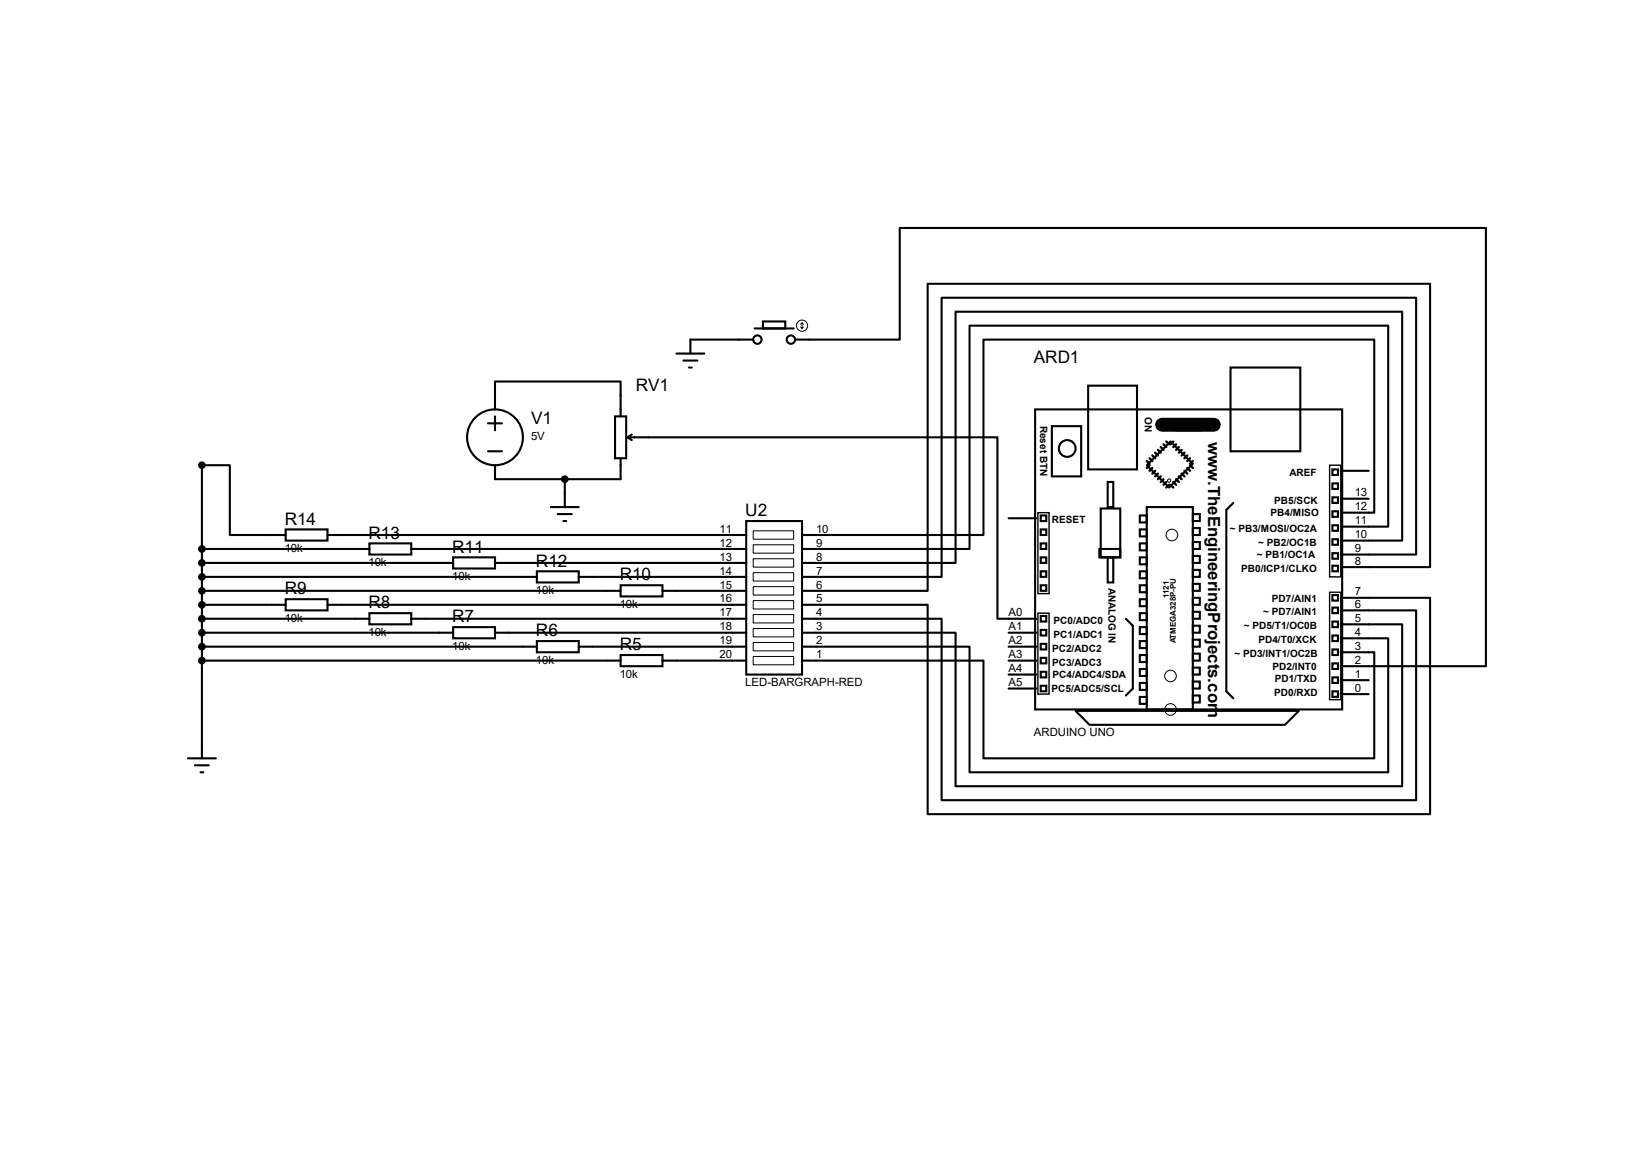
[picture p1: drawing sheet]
<svg xmlns="http://www.w3.org/2000/svg" width="297mm" height="210mm" viewBox="0 0 297 210" stroke-linecap="round" stroke-linejoin="round" font-family="sans-serif">
<g fill="none" stroke="#000" stroke-width=".38">
<path d="M137.3 59.8h7.1M138.9 58.5h4v1.3h-4zM88.8 77h2.6M90.1 74.5v-5.1h22.8v6.4M90.1 75.8v2.5M111.9 75.8h2.1v7.6h-2.1zM114.2 79.6h67.3v33h7.1M114.2 79.6l.8 .5M115 79.1l-.8 .5M123.1 64.3h5.1M124.4 65.6h2.5M125.4 66.9h.5"/>
<path d="M137.1 61.8h-11.5v2.5M144.7 61.8h19v-20.3h106.7v79.7h-26.4M188.4 74.5h55.9v54.6h-55.9zM191.4 77.6h5.4v9.1h-5.4zM198 70.2h8.9v15.2h-8.9zM214 76.3h4.6v2h-4.6zM223.9 66.9h12.7v15.2h-12.7zM36.7 99.9h30.5M52 96.4h7.6v2h-7.6zM52 97.4h-10.2v-12.7h-5.1v53.3M59.6 97.4h76.2M67.2 98.9h7.6v2h-7.6z"/>
<path d="M74.8 99.9h61M88.8 82.1h2.6M100.2 92.3h5.1M101.5 93.6h2.6M102.5 94.8h.5M102.8 87.2v5.1M112.9 83.4v3.8h-22.8v-2.5M135.8 94.8h10.2v28h-10.2zM183.6 94.3h5M189.4 96.4h1v1h-1zM189.4 98.9h1v1h-1zM189.4 93.8h1v1h-1z"/>
<path d="M200.1 99.9h3.8v1.5h-3.8zM200.3 92.5h3.6v8.9h-3.6zM201.6 87.7h1v4.6h-1zM207.4 93.8h1.3v1.3h-1.3zM207.4 96.4h1.3v1.2h-1.3zM207.4 98.9h1.3v1.3h-1.3zM208.7 92.3h8.4v36.8h-8.4zM213 80.3l4.1 4.1-4.3 4.3-4.1-4zM217.1 93.6h1.3v1.2h-1.3zM217.1 96.1h1.3v1.3h-1.3zM217.1 98.6h1.3v1.3h-1.3zM224.5 91.5l-1.3 1.3v33l1.3 1.3"/>
<path d="M242.5 85.4h1v1h-1zM242.5 90.5h1v1h-1zM242.5 93h1v1.1h-1zM242.5 95.6h1v1h-1zM242.5 98.1h1v1h-1zM242.5 88h1v1h-1zM244 98.4h11.2v-41.7h-81.3v45.7h-27.9M244 95.8h8.6v-36.5h-76.2v40.6h-30.4M244 93.3h6.1v-31.5h-71.1v35.6h-33M244 90.8h5.1M244 85.7h5.1M36.7 117.7h61"/>
<path d="M36.7 115.1h45.8M36.7 112.6h30.5M36.7 110.1h15.3M36.7 107.5h76.2M36.7 105h61M36.7 102.4h45.8M52 109.1h7.6v2h-7.6zM59.6 110.1h76.2M67.2 111.6h7.6v2h-7.6zM74.8 112.6h61M82.5 114.1h7.6v2.1h-7.6zM82.5 101.4h7.6v2.1h-7.6z"/>
<path d="M90.1 115.1h45.7M90.1 102.4h45.7M97.7 116.7h7.6v2h-7.6zM97.7 104h7.6v2h-7.6zM105.3 117.7h30.5M105.3 105h30.5M112.9 119.2h7.7v2h-7.7zM112.9 106.5h7.7v2h-7.7zM120.6 107.5h15.2M183.6 117.7h5M183.6 115.1h5M189.4 101.4h1v1h-1z"/>
<path d="M189.4 106.5h1v1h-1zM189.4 104h1v1h-1zM189.4 112.1h1v1h-1zM189.4 114.6h1v1.1h-1zM189.4 117.2h1v1h-1zM189.4 119.7h1v1h-1zM201.6 101.4h1v4.6h-1zM204.9 112.6l1.3 1.3v11.4l-1.3 1.3M207.4 101.4h1.3v1.3h-1.3zM207.4 104h1.3v1.2h-1.3zM207.4 106.5h1.3v1.3h-1.3zM207.4 109.1h1.3v1.2h-1.3z"/>
<path d="M207.4 111.6h1.3v1.3h-1.3zM207.4 114.1h1.3v1.3h-1.3zM207.4 116.7h1.3v1.2h-1.3zM207.4 119.2h1.3v1.3h-1.3zM217.1 101.2h1.3v1.2h-1.3zM217.1 103.7h1.3v1.3h-1.3zM217.1 106.3h1.3v1.2h-1.3zM217.1 108.8h1.3v1.3h-1.3zM217.1 111.3h1.3v1.3h-1.3zM217.1 113.9h1.3v1.2h-1.3zM217.1 116.4h1.3v1.3h-1.3zM217.1 119h1.3v1.2h-1.3z"/>
<path d="M242.5 100.7h1v1h-1zM242.5 103h1v1h-1zM242.5 108.3h1v1h-1zM242.5 110.6h1v1h-1zM242.5 113.1h1v1h-1zM242.5 115.7h1v1h-1zM242.5 118.2h1v1h-1zM244 118.7h6.1v19.3h-71.1v-17.8h-33M244 116.2h8.6v24.3h-76.2v-22.8h-30.4M244 113.6h11.2v29.5h-81.3v-28h-27.9M244 111.1h13.7v34.5h-86.3v-33h-25.4M244 108.8h16.3v39.4h-91.5v-38.1h-22.8"/>
<path d="M244 103.2h16.3v-51.6h-91.5v55.9h-22.8M244 100.9h13.7v-46.7h-86.3v50.8h-25.4M34.2 138h5.1M35.5 139.3h2.5M36.7 120.2h76.2M120.6 120.2h15.2M183.6 120.2h5M183.6 125.3h5M183.6 122.8h5M189.4 122.3h1v1h-1zM189.4 124.8h1v1h-1zM195.7 129.4h40.7l-2.6 2.5h-35.5z"/>
<path d="M207.4 121.8h1.3v1.2h-1.3zM207.4 124.3h1.3v1.3h-1.3zM207.4 126.8h1.3v1.3h-1.3zM217.1 121.5h1.3v1.3h-1.3zM217.1 124h1.3v1.3h-1.3zM217.1 126.6h1.3v1.2h-1.3zM242.5 120.7h1v1.1h-1zM242.5 123.3h1v1h-1zM242.5 125.8h1v1h-1zM244 126.3h5.1M244 123.8h5.1M36.5 140.5h.5"/>
<circle cx="90.1" cy="79.6" r="5.1"/>
<circle cx="137.8" cy="61.8" r=".76"/>
<circle cx="143.9" cy="61.8" r=".76"/>
<circle cx="194.2" cy="81.6" r="1.52"/>
</g>
<g fill="none" stroke="#000" stroke-width=".18">
<path d="M145.7 59.5l.3 .3M146 58.8v1M146 58.8l-.3 .2M146 58.8l.2 .2M146.2 59.5l-.2 .3M137.1 99.1h7.3v1.6h-7.3zM137.1 96.6h7.3v1.5h-7.3zM137.1 119.5h7.3v1.5h-7.3zM137.1 116.9h7.3v1.5h-7.3zM137.1 114.4h7.3v1.5h-7.3zM137.1 111.8h7.3v1.6h-7.3zM137.1 109.3h7.3v1.5h-7.3z"/>
<path d="M137.1 106.8h7.3v1.5h-7.3zM137.1 104.2h7.3v1.5h-7.3zM137.1 101.7h7.3v1.5h-7.3z"/>
<circle cx="146" cy="59.3" r="1.02"/>
<circle cx="212.8" cy="87.5" r=".3"/>
<circle cx="213.3" cy="97.4" r="1.06"/>
<circle cx="213" cy="123" r="1.06"/>
<circle cx="213" cy="129.1" r="1.06"/>
</g>
<path d="M211.5 77.3h9.4" fill="none" stroke="#000" stroke-width="2.5"/>
<g fill="none" stroke="#000" stroke-width=".42">
<path d="M208.7 83.9l.5 .5M209.2 83.4l.5 .5M209.2 84.7l-.5 .5M209.7 82.9l.5 .5M209.7 85.2l-.5 .5M210.2 82.4l.5 .5M210.2 85.7l-.5 .5M210.7 81.9l.5 .5M210.7 86.2l-.5 .5M211.2 81.4l.6 .5M211.2 86.7l-.5 .5M211.8 80.9l.5 .5"/>
<path d="M211.8 87.2l-.6 .5M212.3 80.3l.5 .6M212.3 87.7l-.5 .5M212.8 88.2l-.5 .5M213 88.2l.5 .5M213.5 87.7l.5 .5M213.5 80.3l-.5 .6M214 87.2l.5 .5M214 80.9l-.5 .5M214.5 86.7l.6 .5M214.5 81.4l-.5 .5M215.1 86.2l.5 .5"/>
<path d="M215.1 81.9l-.6 .5M215.6 85.7l.5 .5M215.6 82.4l-.5 .5M216.1 85.2l.5 .5M216.1 82.9l-.5 .5M216.6 84.7l.5 .5M216.6 83.4l-.5 .5M217.1 83.9l-.5 .5"/>
</g>
<path d="M188.9 93.3h2v14.7h-2zM242 84.7h2v20.3h-2zM188.9 111.6h2v14.7h-2zM242 107.8h2v19.5h-2z" fill="none" stroke="#000" stroke-width=".25"/>
<g fill="#000" stroke="#000" stroke-width=".38">
<circle cx="36.7" cy="99.9" r=".51"/>
<circle cx="36.7" cy="84.7" r=".51"/>
<circle cx="102.8" cy="87.2" r=".51"/>
<circle cx="36.7" cy="102.4" r=".51"/>
<circle cx="36.7" cy="112.6" r=".51"/>
<circle cx="36.7" cy="107.5" r=".51"/>
<circle cx="36.7" cy="110.1" r=".51"/>
<circle cx="36.7" cy="105" r=".51"/>
<circle cx="36.7" cy="115.1" r=".51"/>
<circle cx="36.7" cy="117.7" r=".51"/>
<circle cx="36.7" cy="120.2" r=".51"/>
</g>
<g font-size="3.1">
<text x="115.7" y="71.1">RV1</text>
<text x="188.2" y="66">ARD1</text>
<text x="96.6" y="77.2">V1</text>
<text x="51.8" y="95.5">R14</text>
<text x="135.6" y="94">U2</text>
<text x="67.1" y="98">R13</text>
<text x="82.3" y="100.6">R11</text>
<text x="97.5" y="103.1">R12</text>
<text x="112.8" y="105.6">R10</text>
<text x="51.8" y="108.2">R9</text>
<text x="67.1" y="110.7">R8</text>
<text x="82.3" y="113.2">R7</text>
<text x="97.5" y="115.8">R6</text>
<text x="112.8" y="118.3">R5</text>
</g>
<text font-size="3" x="219.9" y="80.3" transform="rotate(90 219.9 80.3)">www.TheEngineeringProjects.com</text>
<g font-size="2.1">
<text x="96.6" y="80.1">5V</text>
<text x="246.5" y="95.4">11</text>
<text x="246.5" y="92.9">12</text>
<text x="246.5" y="90.3">13</text>
<text x="51.8" y="100.5">10k</text>
<text x="130.9" y="99.5">12</text>
<text x="130.9" y="96.9">11</text>
<text x="148.5" y="99.5">9</text>
<text x="148.5" y="96.9">10</text>
<text x="246.5" y="100.5">9</text>
<text x="246.5" y="98">10</text>
<text x="67.1" y="103">10k</text>
<text x="82.3" y="105.6">10k</text>
<text x="130.9" y="107.1">15</text>
<text x="130.9" y="104.6">14</text>
<text x="130.9" y="102">13</text>
<text x="148.5" y="107.1">6</text>
<text x="148.5" y="104.6">7</text>
<text x="148.5" y="102">8</text>
<text x="246.5" y="102.8">8</text>
<text x="51.8" y="113.2">10k</text>
<text x="97.5" y="108.1">10k</text>
<text x="112.8" y="110.6">10k</text>
<text x="130.9" y="112.2">17</text>
<text x="130.9" y="109.6">16</text>
<text x="148.5" y="112.2">4</text>
<text x="148.5" y="109.6">5</text>
<text x="183.6" y="112.2">A0</text>
<text x="246.5" y="113.2">5</text>
<text x="246.5" y="110.7">6</text>
<text x="246.5" y="108.4">7</text>
<text x="67.1" y="115.7">10k</text>
<text x="82.3" y="118.2">10k</text>
<text x="130.9" y="119.8">20</text>
<text x="130.9" y="117.3">19</text>
<text x="130.9" y="114.7">18</text>
<text x="148.5" y="119.8">1</text>
<text x="148.5" y="117.3">2</text>
<text x="148.5" y="114.7">3</text>
<text x="183.6" y="119.8">A3</text>
<text x="183.6" y="117.3">A2</text>
<text x="183.6" y="114.7">A1</text>
<text x="246.5" y="118.3">3</text>
<text x="246.5" y="115.7">4</text>
<text x="97.5" y="120.8">10k</text>
<text x="112.8" y="123.3">10k</text>
<text x="135.6" y="124.8">LED-BARGRAPH-RED</text>
<text x="183.6" y="124.9">A5</text>
<text x="183.6" y="122.3">A4</text>
<text x="246.5" y="125.9">0</text>
<text x="246.5" y="123.4">1</text>
<text x="246.5" y="120.8">2</text>
<text x="188.2" y="134">ARDUINO UNO</text>
</g>
<g font-size="1.8">
<text x="189.3" y="77.5" transform="rotate(90 189.3 77.5)">Reset BTN</text>
<text x="208.4" y="75.9" transform="rotate(90 208.4 75.9)">ON</text>
<text x="234.7" y="86.6">AREF</text>
<text x="191.4" y="95.2">RESET</text>
<text x="231.2" y="94">PB4/MISO</text>
<text x="231.9" y="91.7">PB5/SCK</text>
<text x="223.8" y="96.8">~ PB3/MOSI/OC2A</text>
<text x="228.7" y="101.6">~ PB1/OC1A</text>
<text x="229" y="99.3">~ PB2/OC1B</text>
<text x="201.8" y="106.9" transform="rotate(90 201.8 106.9)">ANALOG IN</text>
<text x="225.9" y="104.1">PB0/ICP1/CLKO</text>
<text x="191.7" y="113.5">PC0/ADC0</text>
<text x="229.9" y="112">~ PD7/AIN1</text>
<text x="231.5" y="109.5">PD7/AIN1</text>
<text x="191.5" y="118.6">PC2/ADC2</text>
<text x="191.7" y="116.1">PC1/ADC1</text>
<text x="224.7" y="119.6">~ PD3/INT1/OC2B</text>
<text x="226.4" y="114.6">~ PD5/T1/OC0B</text>
<text x="229" y="117.1">PD4/T0/XCK</text>
<text x="191.4" y="126">PC5/ADC5/SCL</text>
<text x="191.5" y="121.2">PC3/ADC3</text>
<text x="191.6" y="123.4">PC4/ADC4/SDA</text>
<text x="231.6" y="121.9">PD2/INT0</text>
<text x="232" y="124.2">PD1/TXD</text>
<text x="231.9" y="126.7">PD0/RXD</text>
</g>
<g font-size="1.4">
<text x="212.7" y="108.8" transform="rotate(-90 212.7 108.8)">1121</text>
<text x="214" y="117.1" transform="rotate(-90 214 117.1)">ATMEGA328P-PU</text>
</g>
</svg>
